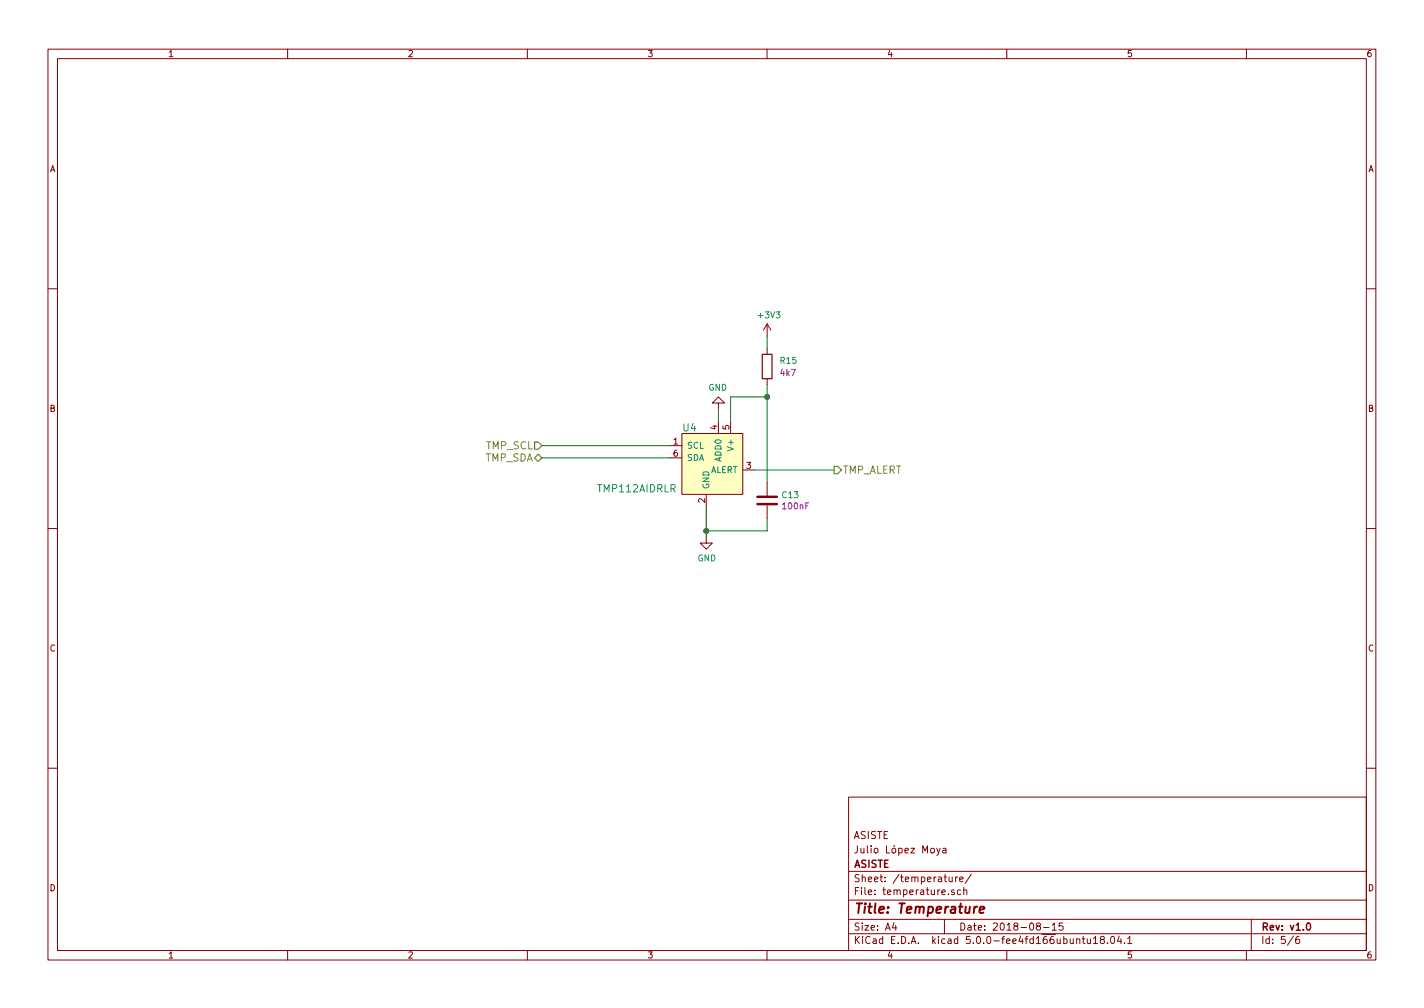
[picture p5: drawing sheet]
<svg xmlns="http://www.w3.org/2000/svg" width="297mm" height="210mm" viewBox="0 0 297 210" stroke-linecap="round" stroke-linejoin="round" font-family="sans-serif">
<g fill="none" stroke="#840000" stroke-width=".21">
<path d="M10 10.3h277v189.9h-277zM12 12.2h273v186.1h-273zM60 10.3v1.9M110 10.3v1.9M160 10.3v1.9M210 10.3v1.9M260 10.3v1.9M10 60.2h2M160 67.6l-.7 1.2M160 67.6v2.5M160 72.6v1.3M160 79v1.3"/>
<path d="M160 67.6l.8 1.2M285 60.2h2M139.7 93h2.5M139.7 95.5h2.5M142.2 90.4h12.7v12.7h-12.7zM149.9 84.1h1.2l-1.2-1.3-1.3 1.3h1.3v1.2M149.9 87.9v2.5M152.4 87.9v2.5M154.9 98h2.6M10 110.3h2M147.3 112v1.3h1.3l-1.3 1.2-1.3-1.2h1.3M147.3 103.1v2.6"/>
<path d="M160 100.6v2.8M160 105.4v2.8M285 110.3h2M10 160.2h2M177 166.3h108v32h-108zM195.4 176.9l.4 1M196.1 176.9l-.5 1.4-.2 .1M196.7 177h.6v.9M197.3 177.3l-.5 .1-.2 .2 .2 .3 .5-.1M285 160.2h2M60 198.3v1.9M110 198.3v1.9"/>
<path d="M160 198.3v1.9M177 194.8h108M177 191.8h108M177 187.8h108M177 181.8h108M186.5 192.5l-.4 1h1M186.8 193v1M197 191.8v3M198 182.9v.9l.4 .1 .2-.1M198.6 182.9v1M199.1 185.7l-.4-.1-.2 .2 .1 .2 .5 .2v.3h-.6M199.3 182.9v1"/>
<path d="M199.8 182.9l-.5 .3M200.2 183.4l.7-.1-.1-.3-.4-.1-.2 .2 .1 .7h.5M200.4 185.7l-.4-.1-.3 .3 .1 .6h.6M201 185.7l.3-.1 .3 .1 .1 .9M201 185.1v1.5M202.6 182.3l-1.3 2M210 198.3v1.9M216.5 193.2l-.3-.3 .1-.2 .2-.2 .4 .1 .1 .2-.1 .3-.4 .1-.3 .3 .1 .4 .2 .1h.3l.2-.3v-.2l-.2-.3M217.7 193.5h1.1M219.5 193l.4-.5v1.5M219.5 194h.8M221.7 192.5h-.7l-.1 .7 .2-.1 .5 .1 .2 .2-.1 .5-.2 .1-.6-.1"/>
<path d="M224.6 196l.2-.2 .4 .1v.9M225.7 195.8h.6M226 195.3v1.3l.3 .2M226.8 195.8l.1 .9 .3 .1 .3-.1M227.5 195.8v1M228.1 195.8l.4-.5v1.5M228.1 196.8h.9M229.8 196l-.3-.3 .1-.2 .2-.2 .4 .1 .2 .2-.1 .2-.5 .2-.3 .3v.2l.3 .3h.3l.3-.3v-.2l-.3-.3M231 196.7v.1M231.8 195.5l.2-.2a.81 .81 0 0 1 .5 .8 .81 .81 0 0 1-.5 .7l-.2-.1-.2-.4zM233.5 195.2l-.4 1.1h.9M233.8 195.8v1"/>
<path d="M234.6 196.7v.1M235.2 195.8l.5-.5v1.5M235.2 196.8h.9M260 198.3v1.9M261 191.8v6.5M269.8 195.2l-1.2 2M271 195.3l-.4 .1a.96 .96 0 0 0 0 1.4l.4-.1 .1-.5-.3-.3-.4 .1-.1 .2"/>
</g>
<path d="M272.7 192.7l.2-.2a.8 .8 0 0 1 .5 .8 .8 .8 0 0 1-.5 .7l-.4-.5z" fill="none" stroke="#840000" stroke-width=".3"/>
<path d="M203.9 189.1l-.4 .1-.3 .3M204.3 189.8l1-.2v-.4h-.8l-.2 1 .2 .2 .6-.1" fill="none" stroke="#840000" stroke-width=".41"/>
<path d="M142.2 90.4h12.7v12.7h-12.7z" fill="#ffffc2" stroke="#ffffc2" stroke-width=".21"/>
<path d="M111.5 92.2h.8l.7 .8-.7 .7h-.8zM111.5 95.5l.8-.8 .7 .8-.7 .8zM174 97.3h.8l.7 .7-.7 .8h-.8z" fill="none" stroke="#848400" stroke-width=".25"/>
<path d="M160 70.1v2.5M113 93h26.7M113 95.5h26.7M149.9 85.3v2.6M157.5 98h16.5M160 82.8h-7.6v5.1M160 80.3v20.3M147.3 105.7v6.3M160 108.2v2.5h-12.7" fill="none" stroke="#008400" stroke-width=".21"/>
<path d="M158 105.2h4.1M158 103.6h4.1" fill="none" stroke="#840000" stroke-width=".51"/>
<g fill="#008400" stroke="#008400" stroke-width=".25">
<circle cx="147.3" cy="110.7" r=".51"/>
<circle cx="160" cy="82.8" r=".51"/>
</g>
<path d="M159 73.9h2v5.1h-2z" fill="none" stroke="#840000" stroke-width=".25"/>
<text font-size="2.8" fill="#840000" x="178" y="190.5">Title: Temperature</text>
<g font-size="2.1" fill="#008484">
<text x="142.5" y="90">U4</text>
<text x="124.8" y="102.7">TMP112AIDRLR</text>
</g>
<g font-size="2.1" fill="#848400">
<text x="101.3" y="93.7">TMP_SCL</text>
<text x="101.1" y="96.3">TMP_SDA</text>
<text x="175.8" y="98.8">TMP_ALERT</text>
</g>
<g font-size="2.1" fill="#840000">
<text x="178" y="178">Julio López Moya</text>
<text x="178" y="175">ASISTE</text>
<text x="178" y="184">Sheet: /temperature/</text>
<text x="178" y="181">ASISTE</text>
<text x="178" y="186.7">File: temperature.sch</text>
<text x="178" y="196.9">KiCad E.D.A. kicad 5.0.0-fee4fd166ubuntu18.04.1</text>
<text x="178" y="194.1">Size: A4</text>
<text x="200" y="194.1">Date: 2018-08-15</text>
<text x="263" y="194.1">Rev: v1.0</text>
<text x="263" y="196.9">Id: 5/6</text>
</g>
<g font-size="1.8" fill="#840000">
<text x="35" y="11.9">1</text>
<text x="85" y="11.9">2</text>
<text x="135" y="11.9">3</text>
<text x="185" y="11.9">4</text>
<text x="235" y="11.9">5</text>
<text x="285" y="11.9">6</text>
<text x="10.4" y="35.9">A</text>
<text x="285.4" y="35.9">A</text>
<text x="10.4" y="85.9">B</text>
<text x="149.6" y="89.6" transform="rotate(-90 149.6 89.6)">4</text>
<text x="152.1" y="89.6" transform="rotate(-90 152.1 89.6)">5</text>
<text x="285.4" y="85.9">B</text>
<text x="140.5" y="92.7">1</text>
<text x="140.5" y="95.2">6</text>
<text x="155.7" y="97.8">3</text>
<text x="147.1" y="104.9" transform="rotate(-90 147.1 104.9)">2</text>
<text x="10.4" y="135.9">C</text>
<text x="285.4" y="135.9">C</text>
<text x="10.4" y="185.9">D</text>
<text x="285.4" y="185.9">D</text>
<text x="35" y="199.9">1</text>
<text x="85" y="199.9">2</text>
<text x="135" y="199.9">3</text>
<text x="185" y="199.9">4</text>
<text x="235" y="199.9">5</text>
<text x="285" y="199.9">6</text>
</g>
<g font-size="1.8" fill="#008484">
<text x="158.3" y="66.4">+3V3</text>
<text x="162.8" y="75.9">R15</text>
<text x="147.8" y="81.5">GND</text>
<text x="143.3" y="93.6">SCL</text>
<text x="153" y="93.6" transform="rotate(-90 153 93.6)">V+</text>
<text x="143.3" y="96.1">SDA</text>
<text x="148" y="98.7">ALERT</text>
<text x="150.5" y="96.3" transform="rotate(-90 150.5 96.3)">ADD0</text>
<text x="148" y="102.1" transform="rotate(-90 148 102.1)">GND</text>
<text x="163.2" y="103.9">C13</text>
<text x="145.5" y="117.1">GND</text>
</g>
<g font-size="1.8" fill="#840084">
<text x="162.9" y="78.4">4k7</text>
<text x="163.4" y="106.2">100nF</text>
</g>
</svg>
